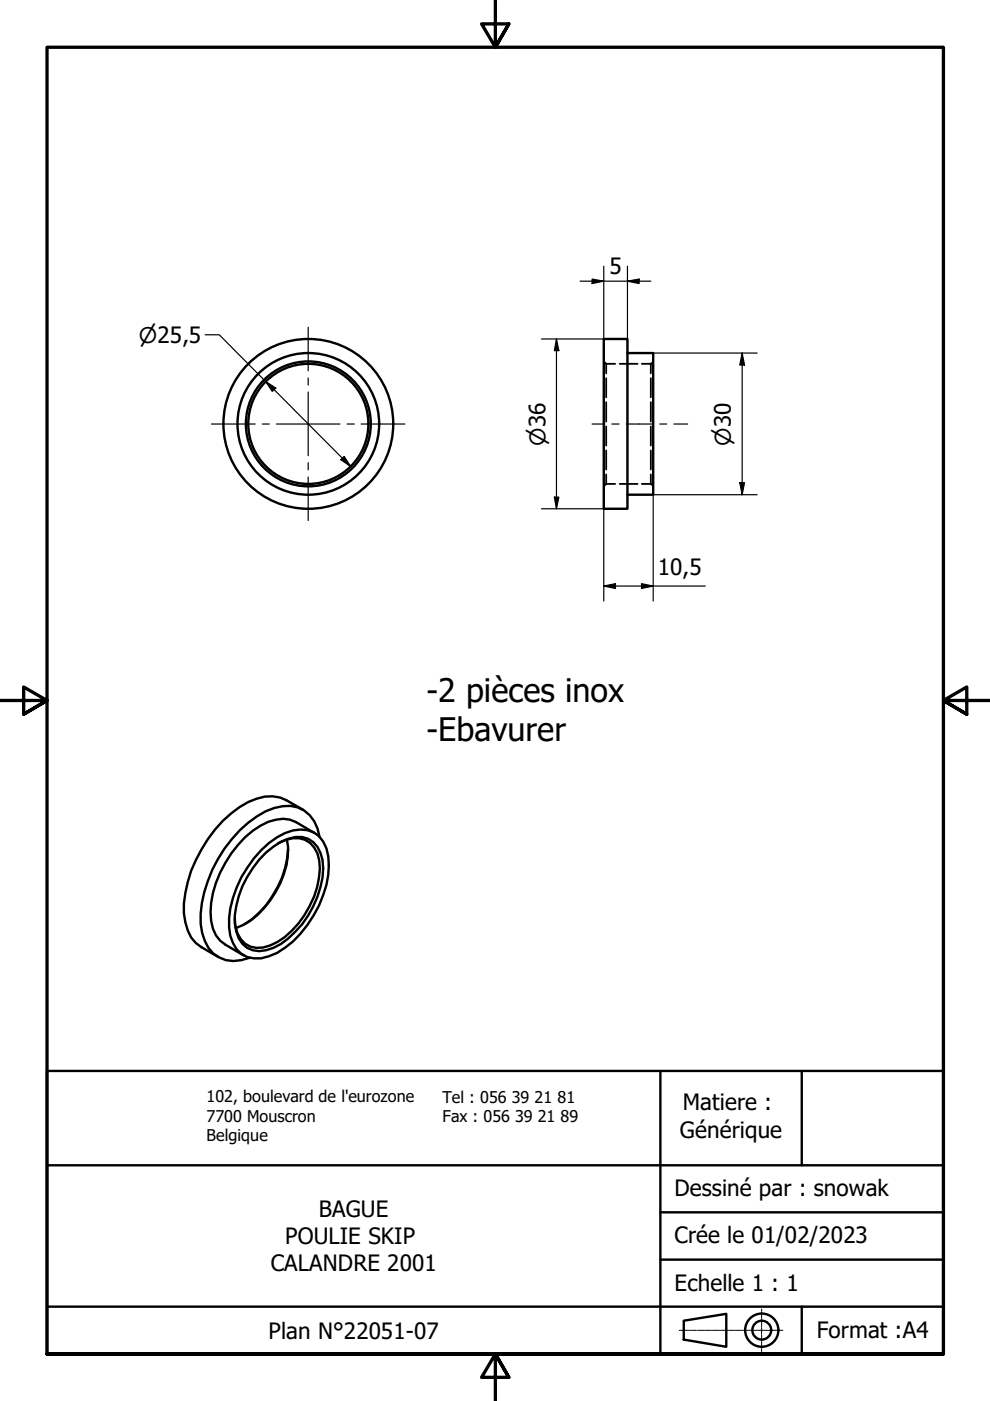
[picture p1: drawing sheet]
<svg xmlns="http://www.w3.org/2000/svg" width="210mm" height="297mm" viewBox="0 0 210 297" stroke-linecap="round" stroke-linejoin="round" font-family="sans-serif">
<g fill="none" stroke="#000" stroke-width=".38">
<path d="M128 76.6l.2 .2M128.3 76.9l.2 .2M128.5 77.1v2.1M128.5 77.1h1.9M131.4 77.1h3.8M136.1 77.1h1.9M138 77.1v2.1M138.2 76.9l-.2 .2M138.5 76.6l-.1 .2M128.5 80.2v4.1M128.5 85.3v4.1M128.5 90.4v4.1"/>
<path d="M128.5 95.5v4.1M138 80.2v4.1M138 85.3v4.1M138 90.4v4.1M138 95.5v4.1M128.2 103l-.2 .1M128.5 100.6v2M128.5 102.6l-.2 .2M128.5 102.6h1.9M131.4 102.6h3.8M136.1 102.6h1.9M138 100.6v2"/>
<path d="M138 102.6l.2 .2M138.4 103l.1 .1"/>
</g>
<!-- layer: Visible (ISO) -->
<g fill="none" stroke="#000" stroke-width=".51">
<path d="M128 71.9h5v36h-5zM133 74.9h5.5v30h-5.5M58.9 178.8a6.1 6.1 0 0 1 6.9-.1 6.8 6.8 0 0 1 2 5.5 20.1 20.1 0 0 1-8.9 15.5 6.9 6.9 0 0 1-5.8 1 5.8 5.8 0 0 1-3.3-6M60.8 178a15.7 15.7 0 0 1-2.4 11.2 16.2 16.2 0 0 1-8.4 7.6M64.3 171.7l-3.6-2a7.6 7.6 0 0 0-6.3-.4 22.6 22.6 0 0 0-11.7 10.8 25.8 25.8 0 0 0-3.7 13.6 10 10 0 0 0 2.5 6.2l1.2 .9 3.5 2.1M66.6 176.6l-3.9-2.3a6.7 6.7 0 0 0-5.8-.1 20.6 20.6 0 0 0-10.2 10.8 17.1 17.1 0 0 0-1.6 11.9l.7 1.4 .9 1.1 1.1 .9 3.8 2.3M67.8 177.5a6.9 6.9 0 0 0-7.9-6.6 14.1 14.1 0 0 0-7.3 3.5 27.8 27.8 0 0 0-10.1 21.5 10 10 0 0 0 2.7 6.3 6.6 6.6 0 0 0 6 1.4l1.8-.5M55.4 180.3a13.3 13.3 0 0 1 8.3-4.4 5.3 5.3 0 0 1 5.5 4 17.3 17.3 0 0 1-1.6 12.1 22.6 22.6 0 0 1-8.9 10 7.9 7.9 0 0 1-6.2 .9 5.9 5.9 0 0 1-3.7-4.5 18.9 18.9 0 0 1 2.4-12.4l2.6-4zM56.4 180.8a10.7 10.7 0 0 1 7.7-3.3 4.9 4.9 0 0 1 3.8 3.3 11.7 11.7 0 0 1 0 7.3 19.8 19.8 0 0 1-9.9 12.9 5.5 5.5 0 0 1-6.6-.9 9.2 9.2 0 0 1-1.3-8 22.1 22.1 0 0 1 6.3-11.3zM61.1 180.1a20.9 20.9 0 0 1-9.2 15.8"/>
<circle cx="65.4" cy="89.9" r="18"/>
<circle cx="65.4" cy="89.9" r="15"/>
<circle cx="65.4" cy="89.9" r="13.2"/>
<circle cx="65.4" cy="89.9" r="12.7"/>
</g>
<!-- layer: Cadre (ISO) -->
<path d="M105 0v10l-2.9-4.9h5.8l-2.9 4.9 2.9-4.9M0 148.5h10l-5-2.8v5.7l5-2.9-5 2.9M210 148.5h-10l5-2.8v5.7l-5-2.9 5 2.9M10 287.1v-277.1h190v277.1h-190h190M107.9 292l-2.9-4.9 2.9 4.9h-5.8l2.9-4.9v9.9" fill="none" stroke="#000" stroke-width=".7"/>
<!-- layer: Titre (ISO) -->
<g fill="none" stroke="#000" stroke-width=".51">
<path d="M10 227.1h190v60h-190zM140 227.1v60M170 227.1v20M10 247.1h190M140 257h60M10 277h190M140 267.1h60M170 277v10.1M145 280l9-1.4v6.9l-9-1.5z"/>
<circle cx="161.5" cy="282" r="3.5"/>
<circle cx="161.5" cy="282" r="2"/>
</g>
<g fill="none" stroke="#000" stroke-width=".21">
<path d="M161.5 277.5v.6M161.5 278.2v.2M161.5 278.6v.9M161.5 279.6v.3M144 282.1h.5M144.7 282.1h.2M145 282.1h1.1M146.2 282.1h.3M146.6 282.1h1M147.8 282.1h.3M148.2 282.1h1M149.4 282.1h.2"/>
<path d="M149.7 282.1h1.1M150.9 282.1h.3M151.3 282.1h1.1M152.5 282.1h.3M152.9 282.1h1M154.1 282.1h.3M154.5 282.1h1M155.6 282.1h.3M156 282.1h1.1M157.2 282.1h.3M157.6 282.1h1.1M158.8 282.1h.3"/>
<path d="M159.2 282.1h1M160.3 282.1h.4M160.8 282.1h1M161.5 280v1M161.5 281.2v.2M161.5 281.5v1.1M161.5 282.7v.2M161.5 283.1v.9M161.5 284.1v.3M161.5 284.5v1M161.5 285.7v.2M161.5 286.1v.5"/>
<path d="M161.9 282.1h.3M162.3 282.1h1.1M163.5 282.1h.3M163.9 282.1h1.1M165.1 282.1h.3M165.5 282.1h.5"/>
</g>
<!-- layer: Marque de centre (ISO) -->
<path d="M65.3 69.4v9.2M44.8 89.9h9.3M55.6 89.9h1.5M58.6 89.9h13.5M65.3 80.1v1.5M65.3 83.1v13.5M65.3 98.1v1.5M73.6 89.9h1.5M76.6 89.9h9.3M65.3 101.1v9.2" fill="none" stroke="#000" stroke-width=".25"/>
<path d="M125.5 89.9h2.8M129.7 89.9h1.6M132.8 89.9h5.6M139.9 89.9h1.5M142.9 89.9h2.9" fill="none" stroke="#000" stroke-width=".25"/>
<!-- layer: Cote (ISO) -->
<g fill="none" stroke="#000" stroke-width=".25">
<path d="M123 59.6h15M125.5 59.2l2.5 .4-2.5 .5zM128 56.4v15.5h-13.2M133 59.6l2.5-.4v.9zM133 56.4v15.5M43.5 71h3l27.9 27.9M118 71.9l.5 2.4h-1zM118 71.9v36M138.5 74.9h22M157.4 74.9l.5 2.5h-1.1zM157.4 74.9v30M56.3 80.9l2.2 1.4-.8 .7z"/>
<path d="M72.3 97.5l.7-.7 1.4 2.1zM114.8 107.9h13.2v19.5M117.5 105.4h1l-.5 2.5zM156.8 102.3h1.1l-.5 2.6zM160.5 104.9h-22v22.5M128 124.3l2.5-.6v1.1zM128 124.3h21.5M136 123.7l2.5 .6-2.5 .5z"/>
</g>
<g fill="#000">
<path d="M133 59.6l2.5-.4v.9z" fill-rule="evenodd"/>
<path d="M118 71.9l.5 2.4h-1z" fill-rule="evenodd"/>
<path d="M125.5 59.2l2.5 .4-2.5 .5z" fill-rule="evenodd"/>
<path d="M157.4 74.9l.5 2.5h-1.1z" fill-rule="evenodd"/>
<path d="M56.3 80.9l2.2 1.4-.8 .7z" fill-rule="evenodd"/>
<path d="M72.3 97.5l.7-.7 1.4 2.1z" fill-rule="evenodd"/>
<path d="M117.5 105.4h1l-.5 2.5z" fill-rule="evenodd"/>
<path d="M156.8 102.3h1.1l-.5 2.6z" fill-rule="evenodd"/>
<path d="M128 124.3l2.5-.6v1.1z" fill-rule="evenodd"/>
<path d="M136 123.7l2.5 .6-2.5 .5z" fill-rule="evenodd"/>
</g>
<g font-size="6.9">
<text x="90.4" y="148.8">-2 pièces inox</text>
<text x="90.4" y="157.1">-Ebavurer</text>
</g>
<g font-size="4.8">
<text x="129.2" y="58">5</text>
<text x="139.4" y="121.8">10,5</text>
<text x="144.8" y="235.4">Matiere :</text>
<text x="144.1" y="241.2">Générique</text>
<text x="143" y="253.6">Dessiné par : snowak</text>
<text x="60.5" y="263.8">POULIE SKIP</text>
<text x="67.6" y="258">BAGUE</text>
<text x="143" y="263.6">Crée le 01/02/2023</text>
<text x="57.4" y="269.5">CALANDRE 2001</text>
<text x="143" y="273.8">Echelle 1 : 1</text>
<text x="57" y="283.8">Plan N°22051-07</text>
<text x="173.2" y="283.7">Format :A4</text>
</g>
<g font-size="4.6">
<text x="29.5" y="72.7">⌀25,5</text>
<text x="115.6" y="94.5" transform="rotate(-90 115.6 94.5)">⌀36</text>
<text x="154.9" y="94.5" transform="rotate(-90 154.9 94.5)">⌀30</text>
</g>
<g font-size="3.4">
<text x="43.8" y="233.7">102, boulevard de l'eurozone</text>
<text x="93.9" y="233.8">Tel : 056</text>
<text x="108.5" y="233.8">39</text>
<text x="113.3" y="233.8">21</text>
<text x="118.2" y="233.8">81</text>
<text x="43.8" y="237.8">7700 Mouscron</text>
<text x="93.9" y="237.9">Fax : 056</text>
<text x="109.2" y="237.9">39</text>
<text x="114" y="237.9">21</text>
<text x="118.9" y="237.9">89</text>
<text x="43.8" y="241.9">Belgique</text>
</g>
</svg>
